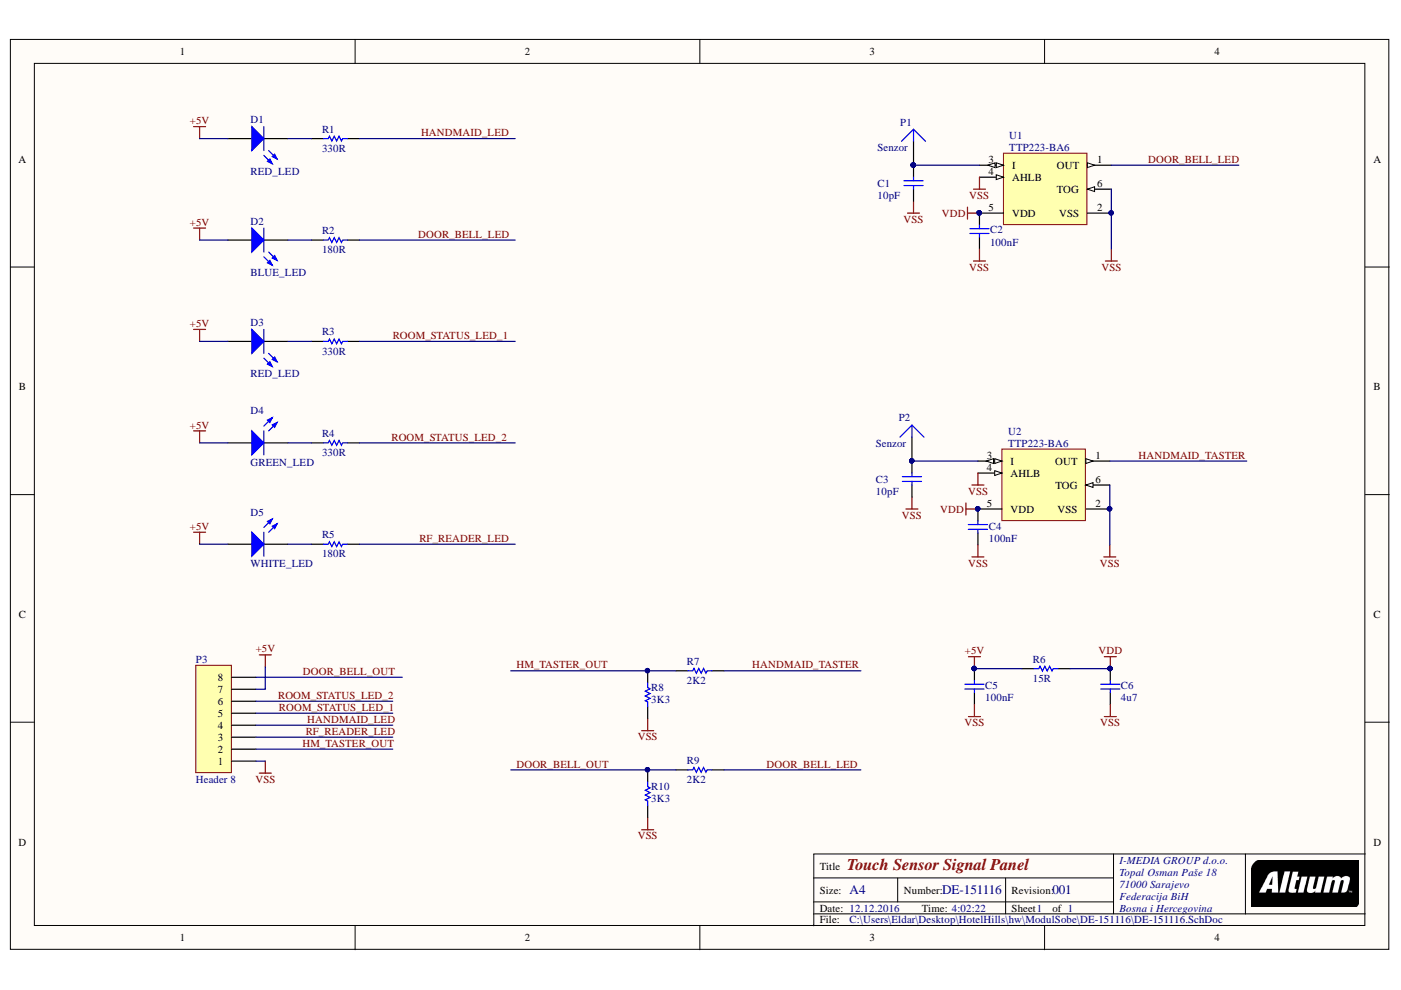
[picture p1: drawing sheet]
# Altium project DE-151116.PrjPcb
1 sheet, 26 parts. Net scope: global (net labels, ports and power ports of the same name join across sheets).
Board file: DE-151116.PcbDoc

## Sheet DE-151116.SchDoc: Touch Sensor Signal Panel
size A4; Author: eldar6776@hotmail.com; DrawnBy: Eldar Dedic; Organization: I-MEDIA GROUP d.o.o.; Address1: Topal Osman Paše 18; Address2: 71000 Sarajevo; Address3: Federacija BiH; Address4: Bosna i Hercegovina; DocumentNumber: DE-151116; Revision: 001; SheetNumber: 1; SheetTotal: 1

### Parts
C1  10pF  [0603]
C2  100nF  [0603]
C3  10pF  [0603]
C4  100nF  [0603]
C5  100nF  [0603]
C6  4u7  [0805]
D1  RED_LED  [1.6X0.8X0.8]
D2  BLUE_LED  [1.6X0.8X0.8]
D3  RED_LED  [1.6X0.8X0.8]
D4  GREEN_LED  [1.6X0.8X0.8]
D5  WHITE_LED  [1.6X0.8X0.8]
P1  Senzor  [PIN1]
P2  Senzor  [PIN1]
P3  Header 8  [HDR1X8]
R1  330R  [ERA-0603]
R2  180R  [ERA-0603]
R3  330R  [ERA-0603]
R4  330R  [ERA-0603]
R5  180R  [ERA-0603]
R6  15R  [ERA-0805]
R7  2K2  [ERA-0603]
R8  3K3  [ERA-0603]
R9  2K2  [ERA-0603]
R10  3K3  [ERA-0603]
U1  TTP223-BA6  [6ST1_N]
U2  TTP223-BA6  [6ST1_N]

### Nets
+5V: C5.2 D1.1(A) D2.1(A) D3.1(A) D4.1(A) D5.1(A) P3.7 R6.1
VDD: C2.2 C4.2 C6.2 R6.2 U1.5(VDD) U2.5(VDD)
VSS: C1.2 C2.1 C3.2 C4.1 C5.1 C6.1 P3.1 R8.2 R10.2 U1.2(VSS) U1.4(AHLB) U1.6(TOG) U2.2(VSS) U2.4(AHLB) U2.6(TOG)
DOOR_BELL_LED: R2.1 R9.1 U1.1(OUT)
DOOR_BELL_OUT: P3.8 R9.2 R10.1
HANDMAID_LED: P3.4 R1.1
HANDMAID_TASTER: R7.1 U2.1(OUT)
HM_TASTER_OUT: P3.2 R7.2 R8.1
RF_READER_LED: P3.3 R5.1
ROOM_STATUS_LED_1: P3.5 R3.1
ROOM_STATUS_LED_2: P3.6 R4.1
NetC1_1: C1.1 P1.1 U1.3(I)
NetC3_1: C3.1 P2.1 U2.3(I)
NetD1_2: D1.2(K) R1.2
NetD2_2: D2.2(K) R2.2
NetD3_2: D3.2(K) R3.2
NetD4_2: D4.2(K) R4.2
NetD5_2: D5.2(K) R5.2
